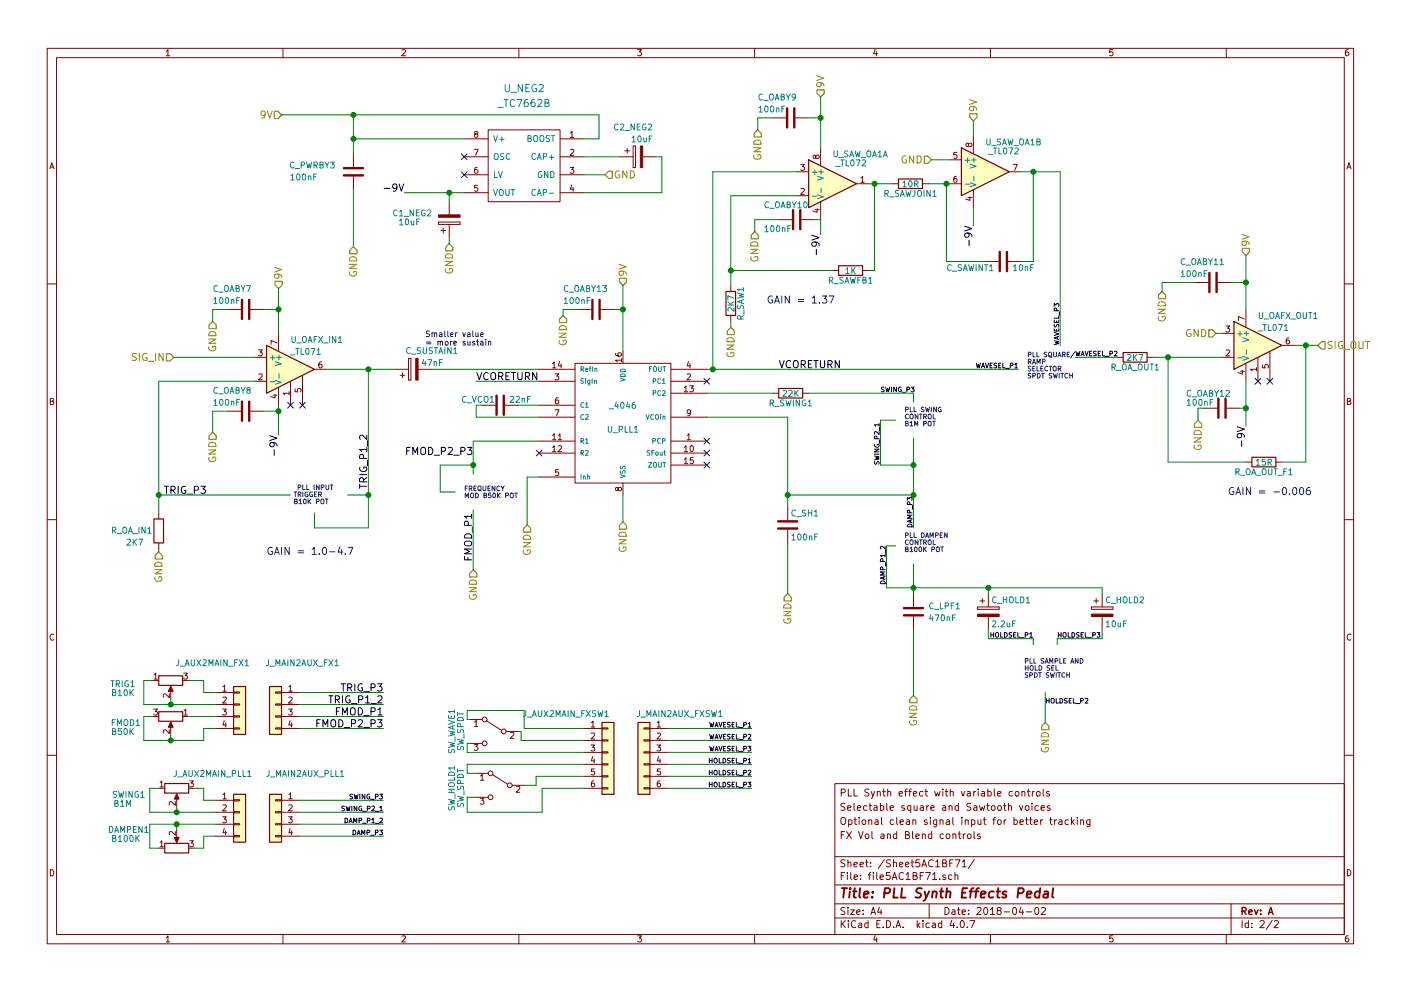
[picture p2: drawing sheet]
EESchema Schematic File Version 2
LIBS:power
LIBS:device
LIBS:switches
LIBS:relays
LIBS:motors
LIBS:transistors
LIBS:conn
LIBS:linear
LIBS:regul
LIBS:74xx
LIBS:cmos4000
LIBS:adc-dac
LIBS:memory
LIBS:xilinx
LIBS:microcontrollers
LIBS:dsp
LIBS:microchip
LIBS:analog_switches
LIBS:motorola
LIBS:texas
LIBS:intel
LIBS:audio
LIBS:interface
LIBS:digital-audio
LIBS:philips
LIBS:display
LIBS:cypress
LIBS:siliconi
LIBS:opto
LIBS:atmel
LIBS:contrib
LIBS:valves
LIBS:_4016
LIBS:_4046
LIBS:_40106
LIBS:barrel_jack
LIBS:pot_numbered
LIBS:socket_custom
LIBS:_TL071
LIBS:_TC7662b
LIBS:_schottky
LIBS:sw_custom
LIBS:_TL072
LIBS:GuitarPLLSynthEffect-cache
EELAYER 25 0
EELAYER END
$Descr A4 11693 8268
encoding utf-8
Sheet 2 2
Title "PLL Synth Effects Pedal"
Date "2018-04-02"
Rev "A"
Comp ""
Comment1 "FX Vol and Blend controls"
Comment2 "Optional clean signal input for better tracking"
Comment3 "Selectable square and Sawtooth voices"
Comment4 "PLL Synth effect with variable controls"
$EndDescr
$Comp
L R R_OA_IN1
U 1 1
P 1325 4425
F 0 "R_OA_IN1" H 1550 4425 50  0000 C CNN
F 1 "2K7" H 1525 4525 50  0000 C CNN
F 2 "Resistors_SMD:R_0805_HandSoldering" V 1255 4425 50  0001 C CNN
F 3 "" H 1325 4425 50  0001 C CNN
	1    1325 4425
	-1   0    0    1   
$EndComp
$Comp
L CP C_SUSTAIN1
U 1 1
P 3450 3075
F 0 "C_SUSTAIN1" V 3600 2700 50  0000 L CNN
F 1 "47nF" V 3500 2825 50  0000 L CNN
F 2 "Capacitors_SMD:C_0805_HandSoldering" H 3488 2925 50  0001 C CNN
F 3 "" H 3450 3075 50  0001 C CNN
	1    3450 3075
	0    -1   -1   0   
$EndComp
$Comp
L C C_VCO1
U 1 1
P 4175 3375
F 0 "C_VCO1" V 4125 3050 50  0000 L CNN
F 1 "22nF" V 4125 3450 50  0000 L CNN
F 2 "Capacitors_SMD:C_0805_HandSoldering" H 4213 3225 50  0001 C CNN
F 3 "" H 4175 3375 50  0001 C CNN
	1    4175 3375
	0    1    1    0   
$EndComp
Text Label 6500 3075 0    60   ~ 0
VCORETURN
Text Label 3975 3175 0    60   ~ 0
VCORETURN
NoConn ~ 5900 3675
NoConn ~ 5900 3175
NoConn ~ 5900 3775
NoConn ~ 4500 3775
$Comp
L C C_LPF1
U 1 1
P 7625 5100
F 0 "C_LPF1" H 7750 5150 50  0000 L CNN
F 1 "470nF" H 7750 5050 50  0000 L CNN
F 2 "Capacitors_SMD:C_0805_HandSoldering" H 7663 4950 50  0001 C CNN
F 3 "" H 7625 5100 50  0001 C CNN
	1    7625 5100
	1    0    0    -1  
$EndComp
NoConn ~ 2425 3375
NoConn ~ 2525 3375
NoConn ~ 5900 3875
$Comp
L _TL071 U_OAFX_IN1
U 1 1
P 2425 3075
F 0 "U_OAFX_IN1" H 2425 3325 50  0000 L CNN
F 1 "_TL071" H 2425 3225 50  0000 L CNN
F 2 "SMD_Packages:SOIC-8-N" H 2475 3125 50  0001 C CNN
F 3 "" H 2575 3225 50  0001 C CNN
	1    2425 3075
	1    0    0    -1  
$EndComp
$Comp
L NPOT SWING1
U 1 1
P 1475 6575
F 0 "SWING1" V 1525 6975 50  0000 C CNN
F 1 "B1M" V 1600 7025 50  0000 C CNN
F 2 "Potentiometers:Potentiometer_Bourns_PTV09A-1_Horizontal" H 1475 6575 50  0001 C CNN
F 3 "" H 1475 6575 50  0001 C CNN
	1    1475 6575
	0    -1   1    0   
$EndComp
$Comp
L _4046 U_PLL1
U 1 1
P 5200 3475
F 0 "U_PLL1" H 5200 3375 50  0000 C CNN
F 1 "_4046" H 5200 3575 50  0000 C CNN
F 2 "SMD_Packages:SO-16-N" H 5200 3475 60  0001 C CNN
F 3 "" H 5200 3475 60  0001 C CNN
	1    5200 3475
	1    0    0    -1  
$EndComp
$Comp
L NPOT DAMPEN1
U 1 1
P 1475 7075
F 0 "DAMPEN1" V 1625 7475 50  0000 C CNN
F 1 "B100K" V 1550 7500 50  0000 C CNN
F 2 "Potentiometers:Potentiometer_Bourns_PTV09A-1_Horizontal" H 1475 7075 50  0001 C CNN
F 3 "" H 1475 7075 50  0001 C CNN
	1    1475 7075
	0    -1   -1   0   
$EndComp
$Comp
L C C_SH1
U 1 1
P 6575 4375
F 0 "C_SH1" H 6600 4475 50  0000 L CNN
F 1 "100nF" H 6600 4275 50  0000 L CNN
F 2 "Capacitors_SMD:C_0805_HandSoldering" H 6613 4225 50  0001 C CNN
F 3 "" H 6575 4375 50  0001 C CNN
	1    6575 4375
	1    0    0    -1  
$EndComp
$Comp
L _TL071 U_OAFX_OUT1
U 1 1
P 10500 2875
F 0 "U_OAFX_OUT1" H 10500 3125 50  0000 L CNN
F 1 "_TL071" H 10500 3025 50  0000 L CNN
F 2 "SMD_Packages:SOIC-8-N" H 10550 2925 50  0001 C CNN
F 3 "" H 10650 3025 50  0001 C CNN
	1    10500 2875
	1    0    0    -1  
$EndComp
NoConn ~ 10500 3175
NoConn ~ 10600 3175
Text Notes 3550 2875 0    47   ~ 0
Smaller value \n= more sustain
$Comp
L NPOT TRIG1
U 1 1
P 1425 5675
F 0 "TRIG1" V 1450 6075 50  0000 C CNN
F 1 "B10K" V 1525 6075 50  0000 C CNN
F 2 "Potentiometers:Potentiometer_Bourns_PTV09A-1_Horizontal" H 1425 5675 50  0001 C CNN
F 3 "" H 1425 5675 50  0001 C CNN
	1    1425 5675
	0    -1   1    0   
$EndComp
$Comp
L NPOT FMOD1
U 1 1
P 1425 5975
F 0 "FMOD1" V 1475 5600 50  0000 C CNN
F 1 "B50K" V 1550 5575 50  0000 C CNN
F 2 "Potentiometers:Potentiometer_Bourns_PTV09A-1_Horizontal" H 1425 5975 50  0001 C CNN
F 3 "" H 1425 5975 50  0001 C CNN
	1    1425 5975
	0    1    1    0   
$EndComp
$Comp
L R R_OA_OUT1
U 1 1
P 9475 2975
F 0 "R_OA_OUT1" V 9555 2975 50  0000 C CNN
F 1 "2K7" V 9475 2975 50  0000 C CNN
F 2 "Resistors_SMD:R_0805_HandSoldering" V 9405 2975 50  0001 C CNN
F 3 "" H 9475 2975 50  0001 C CNN
	1    9475 2975
	0    1    1    0   
$EndComp
Text HLabel 1450 2975 0    60   Input ~ 0
SIG_IN
Text HLabel 11000 2875 2    60   Input ~ 0
SIG_OUT
Text HLabel 2325 2400 1    60   Input ~ 0
9V
Text HLabel 1325 4600 3    60   Input ~ 0
GND
Text HLabel 3950 4750 3    60   Input ~ 0
GND
Text HLabel 4400 4375 3    60   Input ~ 0
GND
Text HLabel 5200 4350 3    60   Input ~ 0
GND
Text HLabel 6575 4950 3    60   Input ~ 0
GND
Text HLabel 7625 5800 3    60   Input ~ 0
GND
Text HLabel 8725 6025 3    60   Input ~ 0
GND
Text HLabel 5200 2375 1    60   Input ~ 0
9V
Text HLabel 10400 2125 1    60   Input ~ 0
9V
Text HLabel 10150 2775 0    60   Input ~ 0
GND
$Comp
L R R_OA_OUT_F1
U 1 1
P 10550 3850
F 0 "R_OA_OUT_F1" V 10630 3850 50  0000 C CNN
F 1 "15R" V 10550 3850 50  0000 C CNN
F 2 "Resistors_SMD:R_0805_HandSoldering" V 10480 3850 50  0001 C CNN
F 3 "" H 10550 3850 50  0001 C CNN
	1    10550 3850
	0    1    1    0   
$EndComp
Text Notes 10250 4125 0    60   ~ 0
GAIN = -0.006
Text Notes 2225 4625 0    60   ~ 0
GAIN = 1.0-4.7
$Comp
L SW_SPDT SW_WAVE1
U 1 1
P 4125 6100
F 0 "SW_WAVE1" V 4475 6100 50  0000 C CNN
F 1 "SW_SPDT" V 4400 6100 50  0000 C CNN
F 2 "custom_sw:SW_SPDT_W6.86MM_L12.7MM_P4.8MM_D2MM" H 4125 6100 50  0001 C CNN
F 3 "" H 4125 6100 50  0001 C CNN
	1    4125 6100
	-1   0    0    -1  
$EndComp
Text HLabel 7775 1325 0    60   Input ~ 0
GND
$Comp
L C C_SAWINT1
U 1 1
P 8375 2175
F 0 "C_SAWINT1" V 8425 1700 50  0000 L CNN
F 1 "10nF" V 8425 2250 50  0000 L CNN
F 2 "Capacitors_SMD:C_0805_HandSoldering" H 8413 2025 50  0001 C CNN
F 3 "" H 8375 2175 50  0001 C CNN
	1    8375 2175
	0    1    1    0   
$EndComp
Text HLabel 8125 1000 1    60   Input ~ 0
9V
Text HLabel 6850 800  1    60   Input ~ 0
9V
$Comp
L R R_SAWFB1
U 1 1
P 7100 2250
F 0 "R_SAWFB1" V 7180 2250 50  0000 C CNN
F 1 "1K" V 7100 2250 50  0000 C CNN
F 2 "Resistors_SMD:R_0805_HandSoldering" V 7030 2250 50  0001 C CNN
F 3 "" H 7100 2250 50  0001 C CNN
	1    7100 2250
	0    1    1    0   
$EndComp
$Comp
L R R_SAW1
U 1 1
P 6100 2525
F 0 "R_SAW1" V 6180 2525 50  0000 C CNN
F 1 "2K7" V 6100 2525 50  0000 C CNN
F 2 "Resistors_SMD:R_0805_HandSoldering" V 6030 2525 50  0001 C CNN
F 3 "" H 6100 2525 50  0001 C CNN
	1    6100 2525
	1    0    0    -1  
$EndComp
Text Notes 6400 2525 0    60   ~ 0
GAIN = 1.37
$Comp
L _TC7662B U_NEG2
U 1 1
P 4375 1375
F 0 "U_NEG2" H 4375 2025 60  0000 C CNN
F 1 "_TC7662B" H 4375 1900 60  0000 C CNN
F 2 "SMD_Packages:SOIC-8-N" H 4375 1375 60  0001 C CNN
F 3 "" H 4375 1375 60  0001 C CNN
	1    4375 1375
	-1   0    0    -1  
$EndComp
$Comp
L CP C2_NEG2
U 1 1
P 5325 1300
F 0 "C2_NEG2" V 5075 1175 50  0000 L CNN
F 1 "10uF" V 5175 1175 50  0000 L CNN
F 2 "Capacitors_SMD:CP_Elec_4x5.3" H 5363 1150 50  0001 C CNN
F 3 "" H 5325 1300 50  0001 C CNN
	1    5325 1300
	0    -1   1    0   
$EndComp
NoConn ~ 3875 1300
NoConn ~ 3875 1450
Text Label 3375 1600 2    60   ~ 0
-9V
$Comp
L CP C1_NEG2
U 1 1
P 3750 1825
F 0 "C1_NEG2" H 3275 1775 50  0000 L CNN
F 1 "10uF" H 3325 1850 50  0000 L CNN
F 2 "Capacitors_SMD:CP_Elec_4x5.3" H 3788 1675 50  0001 C CNN
F 3 "" H 3750 1825 50  0001 C CNN
	1    3750 1825
	1    0    0    1   
$EndComp
Text HLabel 2350 950  0    60   Input ~ 0
9V
Text HLabel 5050 1450 2    60   Input ~ 0
GND
Text HLabel 3750 2025 3    60   Input ~ 0
GND
Text HLabel 6100 2725 3    60   Input ~ 0
GND
Text Label 6850 1950 3    60   ~ 0
-9V
Text Label 8125 1875 3    60   ~ 0
-9V
Text Label 10400 3550 3    60   ~ 0
-9V
Text Label 2325 3625 3    60   ~ 0
-9V
$Comp
L _TL072 U_SAW_OA1
U 1 1
P 6950 1525
F 0 "U_SAW_OA1" H 6950 1775 50  0000 L CNN
F 1 "_TL072" H 6975 1700 50  0000 L CNN
F 2 "SMD_Packages:SOIC-8-N" H 6950 1525 50  0001 C CNN
F 3 "" H 6950 1525 50  0001 C CNN
	1    6950 1525
	1    0    0    -1  
$EndComp
$Comp
L _TL072 U_SAW_OA1
U 2 1
P 8225 1425
F 0 "U_SAW_OA1" H 8225 1675 50  0000 L CNN
F 1 "_TL072" H 8250 1600 50  0000 L CNN
F 2 "SMD_Packages:SOIC-8-N" H 8225 1425 50  0001 C CNN
F 3 "" H 8225 1425 50  0001 C CNN
	2    8225 1425
	1    0    0    -1  
$EndComp
$Comp
L CP C_HOLD2
U 1 1
P 9200 5100
F 0 "C_HOLD2" H 9225 5200 50  0000 L CNN
F 1 "10uF" H 9225 5000 50  0000 L CNN
F 2 "Capacitors_SMD:C_0805_HandSoldering" H 9238 4950 50  0001 C CNN
F 3 "" H 9200 5100 50  0001 C CNN
	1    9200 5100
	1    0    0    -1  
$EndComp
$Comp
L SW_SPDT SW_HOLD1
U 1 1
P 4175 6550
F 0 "SW_HOLD1" V 4575 6525 50  0000 C CNN
F 1 "SW_SPDT" V 4500 6525 50  0000 C CNN
F 2 "custom_sw:SW_SPDT_W6.86MM_L12.7MM_P4.8MM_D2MM" H 4175 6550 50  0001 C CNN
F 3 "" H 4175 6550 50  0001 C CNN
	1    4175 6550
	-1   0    0    -1  
$EndComp
$Comp
L CP C_HOLD1
U 1 1
P 8250 5100
F 0 "C_HOLD1" H 8275 5200 50  0000 L CNN
F 1 "2.2uF" H 8275 5000 50  0000 L CNN
F 2 "Capacitors_SMD:C_0805_HandSoldering" H 8288 4950 50  0001 C CNN
F 3 "" H 8250 5100 50  0001 C CNN
	1    8250 5100
	1    0    0    -1  
$EndComp
$Comp
L Conn_01x04 J_MAIN2AUX_FX1
U 1 1
P 2300 5875
F 0 "J_MAIN2AUX_FX1" H 2075 6225 50  0000 C CNN
F 1 "Conn_01x04" H 2300 5575 50  0001 C CNN
F 2 "Pin_Headers:Pin_Header_Straight_1x04_Pitch2.54mm" H 2300 5875 50  0001 C CNN
F 3 "" H 2300 5875 50  0001 C CNN
	1    2300 5875
	-1   0    0    -1  
$EndComp
$Comp
L Conn_01x04 J_MAIN2AUX_PLL1
U 1 1
P 2300 6775
F 0 "J_MAIN2AUX_PLL1" H 2050 7100 50  0000 C CNN
F 1 "Conn_01x04" H 2300 6475 50  0001 C CNN
F 2 "Pin_Headers:Pin_Header_Straight_1x04_Pitch2.54mm" H 2300 6775 50  0001 C CNN
F 3 "" H 2300 6775 50  0001 C CNN
	1    2300 6775
	-1   0    0    -1  
$EndComp
$Comp
L Conn_01x06 J_MAIN2AUX_FXSW1
U 1 1
P 5375 6275
F 0 "J_MAIN2AUX_FXSW1" H 5075 6600 50  0000 C CNN
F 1 "Conn_01x06" H 5375 5875 50  0001 C CNN
F 2 "Pin_Headers:Pin_Header_Straight_1x06_Pitch2.54mm" H 5375 6275 50  0001 C CNN
F 3 "" H 5375 6275 50  0001 C CNN
	1    5375 6275
	-1   0    0    -1  
$EndComp
$Comp
L Conn_01x04 J_AUX2MAIN_FX1
U 1 1
P 2000 5875
F 0 "J_AUX2MAIN_FX1" H 1775 6225 50  0000 C CNN
F 1 "Conn_01x04" H 2000 5575 50  0001 C CNN
F 2 "Pin_Headers:Pin_Header_Straight_1x04_Pitch2.54mm" H 2000 5875 50  0001 C CNN
F 3 "" H 2000 5875 50  0001 C CNN
	1    2000 5875
	1    0    0    -1  
$EndComp
$Comp
L Conn_01x04 J_AUX2MAIN_PLL1
U 1 1
P 2000 6775
F 0 "J_AUX2MAIN_PLL1" H 1775 7100 50  0000 C CNN
F 1 "Conn_01x04" H 2000 6475 50  0001 C CNN
F 2 "Pin_Headers:Pin_Header_Straight_1x04_Pitch2.54mm" H 2000 6775 50  0001 C CNN
F 3 "" H 2000 6775 50  0001 C CNN
	1    2000 6775
	1    0    0    -1  
$EndComp
$Comp
L Conn_01x06 J_AUX2MAIN_FXSW1
U 1 1
P 5075 6275
F 0 "J_AUX2MAIN_FXSW1" H 4725 6600 50  0000 C CNN
F 1 "Conn_01x06" H 5075 5875 50  0001 C CNN
F 2 "Pin_Headers:Pin_Header_Straight_1x06_Pitch2.54mm" H 5075 6275 50  0001 C CNN
F 3 "" H 5075 6275 50  0001 C CNN
	1    5075 6275
	1    0    0    -1  
$EndComp
Text Label 1725 4125 2    60   ~ 0
TRIG_P3
Text Label 3075 4075 1    60   ~ 0
TRIG_P1_2
Text Label 3950 4275 3    60   ~ 0
FMOD_P1
Text Label 3950 3800 2    60   ~ 0
FMOD_P2_P3
Wire Wire Line
	10700 3850 10900 3850
Wire Wire Line
	9750 3850 10400 3850
Connection ~ 9750 2975
Wire Wire Line
	9625 2975 10200 2975
Wire Wire Line
	10200 2775 10150 2775
Wire Wire Line
	1450 2975 2125 2975
Wire Wire Line
	4500 3675 3950 3675
Wire Wire Line
	8725 5775 8725 6025
Wire Wire Line
	8250 4900 8250 4950
Wire Wire Line
	8250 5250 8250 5325
Connection ~ 3950 3875
Wire Wire Line
	3675 4100 3675 3875
Wire Wire Line
	3800 4100 3675 4100
Connection ~ 3075 4125
Wire Wire Line
	3075 3075 3075 4400
Wire Wire Line
	3075 4400 2625 4400
Wire Wire Line
	2625 4400 2625 4275
Connection ~ 10900 2875
Wire Wire Line
	10800 2875 11000 2875
Wire Wire Line
	10900 3850 10900 2875
Wire Wire Line
	9750 2975 9750 3850
Wire Wire Line
	10400 3175 10400 3550
Wire Wire Line
	10400 2125 10400 2575
Wire Wire Line
	6575 4525 6575 4950
Wire Wire Line
	6575 3475 6575 4225
Connection ~ 7625 4900
Wire Wire Line
	7400 4550 7475 4550
Wire Wire Line
	7400 4900 7400 4550
Wire Wire Line
	7400 4900 9200 4900
Wire Wire Line
	7625 4125 6575 4125
Wire Wire Line
	3950 3675 3950 3950
Wire Wire Line
	3950 4750 3950 4250
Wire Wire Line
	7625 5250 7625 5800
Wire Wire Line
	7625 4700 7625 4950
Connection ~ 7625 4125
Wire Wire Line
	7625 3650 7625 4400
Wire Wire Line
	3600 3075 4500 3075
Wire Wire Line
	5200 2375 5200 2925
Wire Wire Line
	5200 4125 5200 4350
Wire Wire Line
	4500 3175 3975 3175
Wire Wire Line
	4400 3975 4400 4375
Wire Wire Line
	4500 3975 4400 3975
Wire Wire Line
	3675 3875 3950 3875
Wire Wire Line
	3975 3475 4500 3475
Wire Wire Line
	3975 3375 3975 3475
Wire Wire Line
	4025 3375 3975 3375
Wire Wire Line
	4325 3375 4500 3375
Connection ~ 3075 3075
Wire Wire Line
	2325 3375 2325 3625
Wire Wire Line
	2325 2400 2325 2775
Wire Wire Line
	1325 4575 1325 4600
Wire Wire Line
	2725 3075 3300 3075
Wire Wire Line
	2900 4125 3075 4125
Connection ~ 1325 4125
Wire Wire Line
	1325 4125 2425 4125
Wire Wire Line
	1325 3175 2125 3175
Wire Wire Line
	1325 3175 1325 4275
Wire Wire Line
	8975 2975 9325 2975
Wire Wire Line
	5900 3075 8500 3075
Wire Wire Line
	5950 3075 5950 1425
Wire Wire Line
	5950 1425 6650 1425
Connection ~ 5950 3075
Wire Wire Line
	6650 1625 6100 1625
Wire Wire Line
	6100 1625 6100 2375
Wire Wire Line
	7300 2250 7300 1525
Connection ~ 7300 1525
Wire Wire Line
	8225 2175 7900 2175
Wire Wire Line
	7900 2175 7900 1525
Connection ~ 7900 1525
Wire Wire Line
	8525 2175 8625 2175
Wire Wire Line
	8625 2175 8625 1425
Wire Wire Line
	8525 1425 8850 1425
Wire Wire Line
	8850 1425 8850 2875
Connection ~ 8625 1425
Wire Wire Line
	6850 800  6850 1225
Wire Wire Line
	8125 1875 8125 1725
Wire Wire Line
	8125 1000 8125 1125
Wire Wire Line
	6850 1950 6850 1825
Wire Wire Line
	6100 2250 6950 2250
Wire Wire Line
	7250 2250 7300 2250
Connection ~ 6100 2250
Wire Wire Line
	6100 2675 6100 2725
Wire Wire Line
	2350 950  5000 950 
Wire Wire Line
	2950 950  2950 1275
Wire Wire Line
	2950 1150 3875 1150
Wire Wire Line
	5000 950  5000 1150
Wire Wire Line
	5000 1150 4875 1150
Connection ~ 2950 950 
Wire Wire Line
	4875 1300 5175 1300
Wire Wire Line
	5475 1300 5525 1300
Wire Wire Line
	5525 1300 5525 1600
Wire Wire Line
	5525 1600 4875 1600
Wire Wire Line
	5050 1450 4875 1450
Wire Wire Line
	3375 1600 3875 1600
Wire Wire Line
	3750 1675 3750 1600
Connection ~ 3750 1600
Wire Wire Line
	3750 1975 3750 2025
Wire Wire Line
	7775 1325 7925 1325
Wire Wire Line
	7250 1525 7450 1525
Wire Wire Line
	7750 1525 7925 1525
Wire Wire Line
	6575 3475 5900 3475
Connection ~ 6575 4125
Wire Wire Line
	9200 4900 9200 4950
Connection ~ 8250 4900
Wire Wire Line
	9200 5250 9200 5325
Wire Wire Line
	9200 5325 8825 5325
Wire Wire Line
	8825 5325 8825 5375
Wire Wire Line
	8250 5325 8625 5325
Wire Wire Line
	8625 5325 8625 5375
Wire Wire Line
	7625 3275 7625 3350
Wire Wire Line
	7475 3500 7350 3500
Wire Wire Line
	7350 3500 7350 3875
Wire Wire Line
	7350 3875 7625 3875
Connection ~ 7625 3875
Wire Wire Line
	2500 5775 3200 5775
Wire Wire Line
	2500 5875 3200 5875
Wire Wire Line
	2500 5975 3200 5975
Wire Wire Line
	2500 6075 3200 6075
Wire Wire Line
	2500 6675 3200 6675
Wire Wire Line
	2500 6775 3200 6775
Wire Wire Line
	2500 6875 3200 6875
Wire Wire Line
	2500 6975 3200 6975
Wire Wire Line
	5575 6075 6275 6075
Wire Wire Line
	6275 6175 5575 6175
Wire Wire Line
	5575 6275 6275 6275
Wire Wire Line
	6275 6375 5575 6375
Wire Wire Line
	6275 6475 5575 6475
Wire Wire Line
	6275 6575 5575 6575
Text Label 3200 5775 2    60   ~ 0
TRIG_P3
Wire Wire Line
	1575 5675 1700 5675
Wire Wire Line
	1700 5675 1700 5775
Wire Wire Line
	1700 5775 1800 5775
Wire Wire Line
	1200 5875 1800 5875
Wire Wire Line
	1425 5875 1425 5825
Wire Wire Line
	1200 5875 1200 5675
Wire Wire Line
	1200 5675 1275 5675
Connection ~ 1425 5875
Text Label 3200 5875 2    60   ~ 0
TRIG_P1_2
Wire Wire Line
	1800 5975 1575 5975
Wire Wire Line
	1425 6125 1425 6175
Wire Wire Line
	1200 6175 1700 6175
Wire Wire Line
	1700 6175 1700 6075
Wire Wire Line
	1700 6075 1800 6075
Wire Wire Line
	1275 5975 1200 5975
Wire Wire Line
	1200 5975 1200 6175
Connection ~ 1425 6175
Text Label 3200 5975 2    60   ~ 0
FMOD_P1
Text Label 3200 6075 2    60   ~ 0
FMOD_P2_P3
Text Notes 2450 4200 0    39   ~ 0
 PLL INPUT\nTRIGGER \nB10K POT\n
Text Notes 3875 4150 0    39   ~ 0
FREQUENCY\nMOD B50K POT
Text Label 7350 3275 0    39   ~ 0
SWING_P3
Text Label 7350 3875 1    39   ~ 0
SWING_P2_1
Text Label 7625 4400 1    39   ~ 0
DAMP_P3
Text Label 7400 4875 1    39   ~ 0
DAMP_P1_2
Text Label 3200 6775 2    39   ~ 0
SWING_P2_1
Text Label 3200 6675 2    39   ~ 0
SWING_P3
Wire Wire Line
	1325 6575 1250 6575
Wire Wire Line
	1250 6575 1250 6775
Wire Wire Line
	1250 6775 1800 6775
Wire Wire Line
	1475 6775 1475 6725
Connection ~ 1475 6775
Wire Wire Line
	1625 6575 1700 6575
Wire Wire Line
	1700 6575 1700 6675
Wire Wire Line
	1700 6675 1800 6675
Wire Wire Line
	1250 6875 1800 6875
Wire Wire Line
	1475 6875 1475 6925
Text Label 3200 6975 2    39   ~ 0
DAMP_P3
Text Label 3200 6875 2    39   ~ 0
DAMP_P1_2
Wire Wire Line
	1625 7075 1700 7075
Wire Wire Line
	1700 7075 1700 6975
Wire Wire Line
	1700 6975 1800 6975
Wire Wire Line
	1325 7075 1250 7075
Wire Wire Line
	1250 7075 1250 6875
Connection ~ 1475 6875
Text Notes 7550 3550 0    39   ~ 0
PLL SWING\nCONTROL \nB1M POT
Text Notes 7550 4600 0    39   ~ 0
PLL DAMPEN\nCONTROL \nB100K POT
Text Label 8850 2875 1    39   ~ 0
WAVESEL_P3
Text Label 8500 3075 2    39   ~ 0
WAVESEL_P1
Text Label 8975 2975 0    39   ~ 0
WAVESEL_P2
Text Label 8725 5875 0    39   ~ 0
HOLDSEL_P2
Text Label 8825 5325 0    39   ~ 0
HOLDSEL_P3
Text Label 8625 5325 2    39   ~ 0
HOLDSEL_P1
Text Label 6275 6275 2    39   ~ 0
WAVESEL_P3
Text Label 6275 6075 2    39   ~ 0
WAVESEL_P1
Text Label 6275 6175 2    39   ~ 0
WAVESEL_P2
Text Label 6275 6375 2    39   ~ 0
HOLDSEL_P1
Text Label 6275 6475 2    39   ~ 0
HOLDSEL_P2
Text Label 6275 6575 2    39   ~ 0
HOLDSEL_P3
Wire Wire Line
	3975 6450 3900 6450
Wire Wire Line
	3900 6450 3900 6375
Wire Wire Line
	3900 6375 4875 6375
Wire Wire Line
	3975 6650 3900 6650
Wire Wire Line
	3900 6650 3900 6775
Wire Wire Line
	3900 6775 4525 6775
Wire Wire Line
	4525 6775 4525 6575
Wire Wire Line
	4525 6575 4875 6575
Wire Wire Line
	4375 6550 4475 6550
Wire Wire Line
	4475 6550 4475 6475
Wire Wire Line
	4475 6475 4875 6475
Wire Wire Line
	4325 6100 4350 6100
Wire Wire Line
	4350 6100 4350 6175
Wire Wire Line
	4350 6175 4875 6175
Wire Wire Line
	3925 6000 3900 6000
Wire Wire Line
	3900 6000 3900 5925
Wire Wire Line
	3900 5925 4375 5925
Wire Wire Line
	4375 5925 4375 6075
Wire Wire Line
	4375 6075 4875 6075
Wire Wire Line
	3925 6200 3900 6200
Wire Wire Line
	3900 6200 3900 6275
Wire Wire Line
	3900 6275 4875 6275
Text Notes 8550 5650 0    39   ~ 0
PLL SAMPLE AND\nHOLD SEL \nSPDT SWITCH
Text Notes 8575 3150 0    39   ~ 0
PLL SQUARE/\nRAMP \nSELECTOR \nSPDT SWITCH
$Comp
L C C_OABY7
U 1 1
P 2050 2575
F 0 "C_OABY7" V 1875 2300 50  0000 L CNN
F 1 "100nF" V 1975 2300 50  0000 L CNN
F 2 "Capacitors_SMD:C_0805_HandSoldering" H 2088 2425 50  0001 C CNN
F 3 "" H 2050 2575 50  0001 C CNN
	1    2050 2575
	0    1    1    0   
$EndComp
Wire Wire Line
	1775 2575 1900 2575
Text HLabel 1775 2675 3    60   Input ~ 0
GND
$Comp
L C C_OABY8
U 1 1
P 2050 3425
F 0 "C_OABY8" V 1875 3150 50  0000 L CNN
F 1 "100nF" V 1975 3150 50  0000 L CNN
F 2 "Capacitors_SMD:C_0805_HandSoldering" H 2088 3275 50  0001 C CNN
F 3 "" H 2050 3425 50  0001 C CNN
	1    2050 3425
	0    1    1    0   
$EndComp
Wire Wire Line
	1775 3425 1900 3425
Text HLabel 1775 3600 3    60   Input ~ 0
GND
Wire Wire Line
	2200 3425 2325 3425
Connection ~ 2325 3425
Wire Wire Line
	1775 3600 1775 3425
$Comp
L C C_OABY9
U 1 1
P 6600 975
F 0 "C_OABY9" V 6425 700 50  0000 L CNN
F 1 "100nF" V 6525 700 50  0000 L CNN
F 2 "Capacitors_SMD:C_0805_HandSoldering" H 6638 825 50  0001 C CNN
F 3 "" H 6600 975 50  0001 C CNN
	1    6600 975 
	0    1    1    0   
$EndComp
Wire Wire Line
	6325 975  6450 975 
Text HLabel 6325 1075 3    60   Input ~ 0
GND
Wire Wire Line
	6750 975  6850 975 
Connection ~ 6850 975 
$Comp
L C C_OABY10
U 1 1
P 6650 1825
F 0 "C_OABY10" V 6525 1550 50  0000 L CNN
F 1 "100nF" V 6725 1550 50  0000 L CNN
F 2 "Capacitors_SMD:C_0805_HandSoldering" H 6688 1675 50  0001 C CNN
F 3 "" H 6650 1825 50  0001 C CNN
	1    6650 1825
	0    1    1    0   
$EndComp
Wire Wire Line
	6300 1825 6500 1825
Text HLabel 6300 1925 3    60   Input ~ 0
GND
Wire Wire Line
	6850 1825 6800 1825
$Comp
L C C_OABY12
U 1 1
P 10200 3400
F 0 "C_OABY12" V 10075 3100 50  0000 L CNN
F 1 "100nF" V 10150 3100 50  0000 L CNN
F 2 "Capacitors_SMD:C_0805_HandSoldering" H 10238 3250 50  0001 C CNN
F 3 "" H 10200 3400 50  0001 C CNN
	1    10200 3400
	0    1    1    0   
$EndComp
Text HLabel 10000 3500 3    60   Input ~ 0
GND
Wire Wire Line
	10000 3500 10000 3400
Wire Wire Line
	10000 3400 10050 3400
$Comp
L C C_OABY11
U 1 1
P 10125 2350
F 0 "C_OABY11" V 9950 2075 50  0000 L CNN
F 1 "100nF" V 10050 2075 50  0000 L CNN
F 2 "Capacitors_SMD:C_0805_HandSoldering" H 10163 2200 50  0001 C CNN
F 3 "" H 10125 2350 50  0001 C CNN
	1    10125 2350
	0    1    1    0   
$EndComp
Wire Wire Line
	9700 2350 9975 2350
Text HLabel 9700 2425 3    60   Input ~ 0
GND
Wire Wire Line
	10350 3400 10400 3400
Connection ~ 10400 3400
Wire Wire Line
	10275 2350 10400 2350
Connection ~ 10400 2350
$Comp
L C C_OABY13
U 1 1
P 4975 2575
F 0 "C_OABY13" V 4800 2300 50  0000 L CNN
F 1 "100nF" V 4900 2300 50  0000 L CNN
F 2 "Capacitors_SMD:C_0805_HandSoldering" H 5013 2425 50  0001 C CNN
F 3 "" H 4975 2575 50  0001 C CNN
	1    4975 2575
	0    1    1    0   
$EndComp
Wire Wire Line
	4700 2575 4825 2575
Text HLabel 4700 2625 3    60   Input ~ 0
GND
Wire Wire Line
	5125 2575 5200 2575
Connection ~ 5200 2575
$Comp
L C C_PWRBY3
U 1 1
P 2950 1425
F 0 "C_PWRBY3" H 3100 1375 50  0000 L CNN
F 1 "100nF" H 3250 1475 50  0000 L CNN
F 2 "Capacitors_SMD:C_0805_HandSoldering" H 2988 1275 50  0001 C CNN
F 3 "" H 2950 1425 50  0001 C CNN
	1    2950 1425
	-1   0    0    1   
$EndComp
Wire Wire Line
	2950 2050 2950 1575
Text HLabel 2950 2050 3    60   Input ~ 0
GND
Connection ~ 2950 1150
Wire Wire Line
	2200 2575 2325 2575
Connection ~ 2325 2575
Wire Wire Line
	1775 2575 1775 2675
Wire Wire Line
	4700 2575 4700 2625
Wire Wire Line
	6325 975  6325 1075
Wire Wire Line
	9700 2425 9700 2350
$Comp
L R R_SWING1
U 1 1
P 6600 3275
F 0 "R_SWING1" V 6680 3275 50  0000 C CNN
F 1 "22K" V 6600 3275 50  0000 C CNN
F 2 "Resistors_SMD:R_0805_HandSoldering" V 6530 3275 50  0001 C CNN
F 3 "" H 6600 3275 50  0001 C CNN
	1    6600 3275
	0    1    1    0   
$EndComp
Wire Wire Line
	5900 3275 6450 3275
Wire Wire Line
	6750 3275 7625 3275
Wire Wire Line
	6300 1825 6300 1925
$Comp
L R R_SAWJOIN1
U 1 1
P 7600 1525
F 0 "R_SAWJOIN1" V 7680 1525 50  0000 C CNN
F 1 "10R" V 7600 1525 50  0000 C CNN
F 2 "Resistors_SMD:R_0805_HandSoldering" V 7530 1525 50  0001 C CNN
F 3 "" H 7600 1525 50  0001 C CNN
	1    7600 1525
	0    1    1    0   
$EndComp
$EndSCHEMATC
